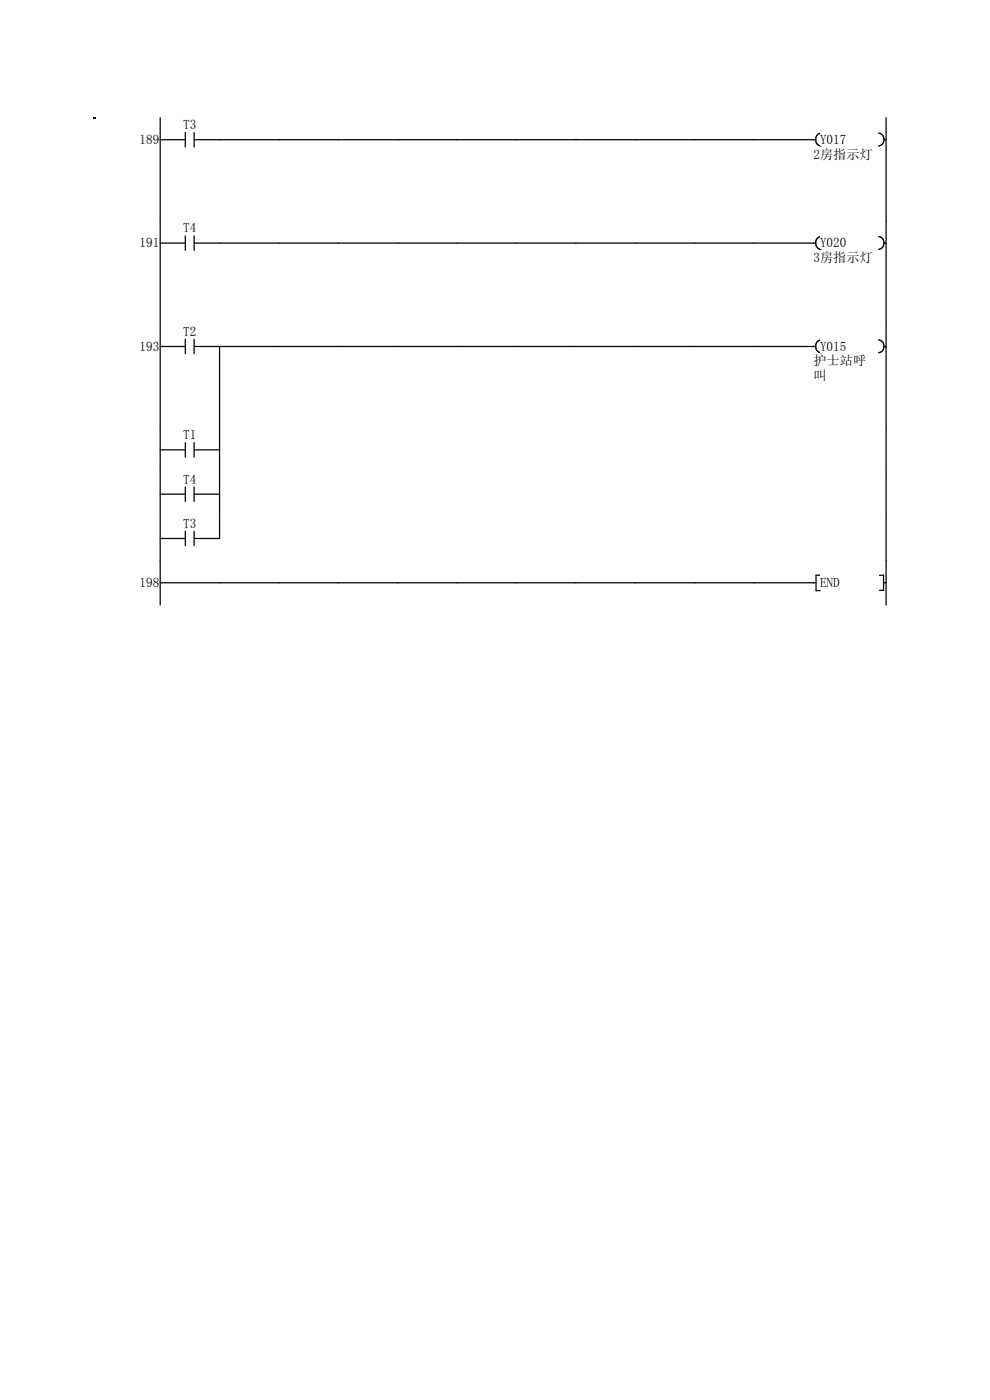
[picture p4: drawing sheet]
<svg xmlns="http://www.w3.org/2000/svg" width="210mm" height="297mm" viewBox="0 0 210 297" stroke-linecap="round" stroke-linejoin="round" font-family="sans-serif">
<path d="M34 29.6h5.3M34 25v21.9M39.3 28.1v3.1M41.2 29.6h131.8M41.2 28.1v3.1M174.2 28.2a1.38 1.38 0 0 0-1.2 1.4 1.38 1.38 0 0 0 1.2 1.4" fill="none" stroke="#070000" stroke-width=".27"/>
<path d="M173.9 28.1h5.6v2.8h-5.6z" fill="#fff"/>
<path d="M186.4 28.2a1.38 1.38 0 0 1 1.2 1.4 1.38 1.38 0 0 1-1.2 1.4M187.5 29.6h.5" fill="none" stroke="#070000" stroke-width=".27"/>
<path d="M172.6 31.2h12.6v2.8h-12.6z" fill="#fff"/>
<path d="M188 25v21.9" fill="none" stroke="#070000" stroke-width=".27"/>
<g fill="#fff">
<path d="M20 46.9h14v22h-14z"/>
<path d="M34 46.9h12.6v22h-12.6z"/>
<path d="M46.6 46.9h12.6v22h-12.6z"/>
<path d="M59.2 46.9h12.6v22h-12.6z"/>
<path d="M71.8 46.9h12.6v22h-12.6z"/>
<path d="M84.4 46.9h12.6v22h-12.6z"/>
<path d="M97 46.9h12.6v22h-12.6z"/>
<path d="M109.6 46.9h12.6v22h-12.6z"/>
<path d="M122.2 46.9h12.6v22h-12.6z"/>
<path d="M134.8 46.9h12.6v22h-12.6z"/>
<path d="M147.4 46.9h12.6v22h-12.6z"/>
<path d="M160 46.9h12.6v22h-12.6z"/>
<path d="M172.6 46.9h15.4v22h-15.4z"/>
<path d="M29.6 50h4.2v2.8h-4.2z"/>
<path d="M38.9 46.9h2.8v2.8h-2.8z"/>
</g>
<path d="M34 51.6h5.3M34 46.9v21.9M39.3 50v3.1M41.2 51.6h131.8M41.2 50v3.1M174.2 50.2a1.39 1.39 0 0 0-1.2 1.3 1.39 1.39 0 0 0 1.2 1.4" fill="none" stroke="#070000" stroke-width=".27"/>
<path d="M173.9 50h5.6v2.8h-5.6z" fill="#fff"/>
<path d="M186.4 50.2a1.38 1.38 0 0 1 1.2 1.3 1.38 1.38 0 0 1-1.2 1.4M187.5 51.6h.5" fill="none" stroke="#070000" stroke-width=".27"/>
<path d="M172.6 53.2h12.6v2.8h-12.6z" fill="#fff"/>
<path d="M188 46.9v21.9" fill="none" stroke="#070000" stroke-width=".27"/>
<g fill="#fff">
<path d="M20 68.9h14v21.9h-14z"/>
<path d="M34 68.9h12.6v21.9h-12.6z"/>
<path d="M46.6 68.9h12.6v21.9h-12.6z"/>
<path d="M59.2 68.9h12.6v21.9h-12.6z"/>
<path d="M71.8 68.9h12.6v21.9h-12.6z"/>
<path d="M84.4 68.9h12.6v21.9h-12.6z"/>
<path d="M97 68.9h12.6v21.9h-12.6z"/>
<path d="M109.6 68.9h12.6v21.9h-12.6z"/>
<path d="M122.2 68.9h12.6v21.9h-12.6z"/>
<path d="M134.8 68.9h12.6v21.9h-12.6z"/>
<path d="M147.4 68.9h12.6v21.9h-12.6z"/>
<path d="M160 68.9h12.6v21.9h-12.6z"/>
<path d="M172.6 68.9h15.4v21.9h-15.4z"/>
<path d="M29.6 72h4.2v2.8h-4.2z"/>
<path d="M38.9 68.8h2.8v2.8h-2.8z"/>
</g>
<path d="M34 73.5h5.3M34 68.8v22M39.3 72v3M41.2 73.5h131.8M41.2 72v3M46.6 73.5v17.3M174.2 72.1a1.39 1.39 0 0 0-1.2 1.4 1.39 1.39 0 0 0 1.2 1.3" fill="none" stroke="#070000" stroke-width=".27"/>
<path d="M173.9 72h5.6v2.8h-5.6z" fill="#fff"/>
<path d="M186.4 72.1a1.38 1.38 0 0 1 1.2 1.4 1.38 1.38 0 0 1-1.2 1.3M187.5 73.5h.5" fill="none" stroke="#070000" stroke-width=".27"/>
<g fill="#fff">
<path d="M172.6 75.1h11.2v2.8h-11.2z"/>
<path d="M172.6 78.2h2.8v2.8h-2.8z"/>
</g>
<path d="M188 68.8v22" fill="none" stroke="#070000" stroke-width=".27"/>
<g fill="#fff">
<path d="M20 90.8h14v9.4h-14z"/>
<path d="M34 90.8h12.6v9.4h-12.6z"/>
<path d="M46.6 90.8h12.6v9.4h-12.6z"/>
<path d="M59.2 90.8h12.6v9.4h-12.6z"/>
<path d="M71.8 90.8h12.6v9.4h-12.6z"/>
<path d="M84.4 90.8h12.6v9.4h-12.6z"/>
<path d="M97 90.8h12.6v9.4h-12.6z"/>
<path d="M109.6 90.8h12.6v9.4h-12.6z"/>
<path d="M122.2 90.8h12.6v9.4h-12.6z"/>
<path d="M134.8 90.8h12.6v9.4h-12.6z"/>
<path d="M147.4 90.8h12.6v9.4h-12.6z"/>
<path d="M160 90.8h12.6v9.4h-12.6z"/>
<path d="M172.6 90.8h15.4v9.4h-15.4z"/>
<path d="M38.9 90.8h2.8v2.8h-2.8z"/>
</g>
<path d="M34 95.4h5.3M34 90.8v9.4M39.3 93.9v3.1M41.2 95.4h5.4M41.2 93.9v3.1M46.6 90.8v9.4M188 90.8v9.4" fill="none" stroke="#070000" stroke-width=".27"/>
<g fill="#fff">
<path d="M20 100.2h14v9.4h-14z"/>
<path d="M34 100.2h12.6v9.4h-12.6z"/>
<path d="M46.6 100.2h12.6v9.4h-12.6z"/>
<path d="M59.2 100.2h12.6v9.4h-12.6z"/>
<path d="M71.8 100.2h12.6v9.4h-12.6z"/>
<path d="M84.4 100.2h12.6v9.4h-12.6z"/>
<path d="M97 100.2h12.6v9.4h-12.6z"/>
<path d="M109.6 100.2h12.6v9.4h-12.6z"/>
<path d="M122.2 100.2h12.6v9.4h-12.6z"/>
<path d="M134.8 100.2h12.6v9.4h-12.6z"/>
<path d="M147.4 100.2h12.6v9.4h-12.6z"/>
<path d="M160 100.2h12.6v9.4h-12.6z"/>
<path d="M172.6 100.2h15.4v9.4h-15.4z"/>
<path d="M38.9 100.2h2.8v2.8h-2.8z"/>
</g>
<path d="M34 104.8h5.3M34 100.2v9.4M39.3 103.3v3.1M41.2 104.8h5.4M41.2 103.3v3.1M46.6 100.2v9.4M188 100.2v9.4" fill="none" stroke="#070000" stroke-width=".27"/>
<g fill="#fff">
<path d="M20 109.6h14v9.4h-14z"/>
<path d="M34 109.6h12.6v9.4h-12.6z"/>
<path d="M46.6 109.6h12.6v9.4h-12.6z"/>
<path d="M59.2 109.6h12.6v9.4h-12.6z"/>
<path d="M71.8 109.6h12.6v9.4h-12.6z"/>
<path d="M84.4 109.6h12.6v9.4h-12.6z"/>
<path d="M97 109.6h12.6v9.4h-12.6z"/>
<path d="M109.6 109.6h12.6v9.4h-12.6z"/>
<path d="M122.2 109.6h12.6v9.4h-12.6z"/>
<path d="M134.8 109.6h12.6v9.4h-12.6z"/>
<path d="M147.4 109.6h12.6v9.4h-12.6z"/>
<path d="M160 109.6h12.6v9.4h-12.6z"/>
<path d="M172.6 109.6h15.4v9.4h-15.4z"/>
<path d="M38.9 109.6h2.8v2.8h-2.8z"/>
</g>
<path d="M34 114.2h5.3M34 109.6v9.4M39.3 112.7v3.1M41.2 112.7v3.1M46.6 109.6v4.6h-5.4M188 109.6v9.4" fill="none" stroke="#070000" stroke-width=".27"/>
<g fill="#fff">
<path d="M20 119h14v9.4h-14z"/>
<path d="M34 119h12.6v9.4h-12.6z"/>
<path d="M46.6 119h12.6v9.4h-12.6z"/>
<path d="M59.2 119h12.6v9.4h-12.6z"/>
<path d="M71.8 119h12.6v9.4h-12.6z"/>
<path d="M84.4 119h12.6v9.4h-12.6z"/>
<path d="M97 119h12.6v9.4h-12.6z"/>
<path d="M109.6 119h12.6v9.4h-12.6z"/>
<path d="M122.2 119h12.6v9.4h-12.6z"/>
<path d="M134.8 119h12.6v9.4h-12.6z"/>
<path d="M147.4 119h12.6v9.4h-12.6z"/>
<path d="M160 119h12.6v9.4h-12.6z"/>
<path d="M172.6 119h15.4v9.4h-15.4z"/>
<path d="M29.6 122.1h4.2v2.8h-4.2z"/>
</g>
<path d="M34 119v9.4M34 123.6h139.1M174 122h-.9v3.3h.9" fill="none" stroke="#070000" stroke-width=".27"/>
<path d="M173.9 122.1h4.3v2.8h-4.3z" fill="#fff"/>
<path d="M20 25h.1M188 119v9.4M186.6 122h.8v3.2h-.8M187.4 123.6h.6" fill="none" stroke="#070000" stroke-width=".27"/>
<g font-size="2.8">
<text x="38.9" y="27.4">T3</text>
<text x="29.6" y="30.5">189</text>
<text x="172.6" y="33.7">2房指示灯</text>
<text x="173.9" y="30.5">Y017</text>
<text x="29.6" y="52.5">191</text>
<text x="38.9" y="49.3">T4</text>
<text x="173.9" y="52.5">Y020</text>
<text x="172.6" y="55.6">3房指示灯</text>
<text x="38.9" y="71.2">T2</text>
<text x="29.6" y="74.4">193</text>
<text x="172.6" y="77.5">护士站呼</text>
<text x="173.9" y="74.4">Y015</text>
<text x="172.6" y="80.6">叫</text>
<text x="38.9" y="93.2">T1</text>
<text x="38.9" y="102.6">T4</text>
<text x="38.9" y="112">T3</text>
<text x="29.6" y="124.5">198</text>
<text x="173.9" y="124.5">END</text>
</g>
</svg>
